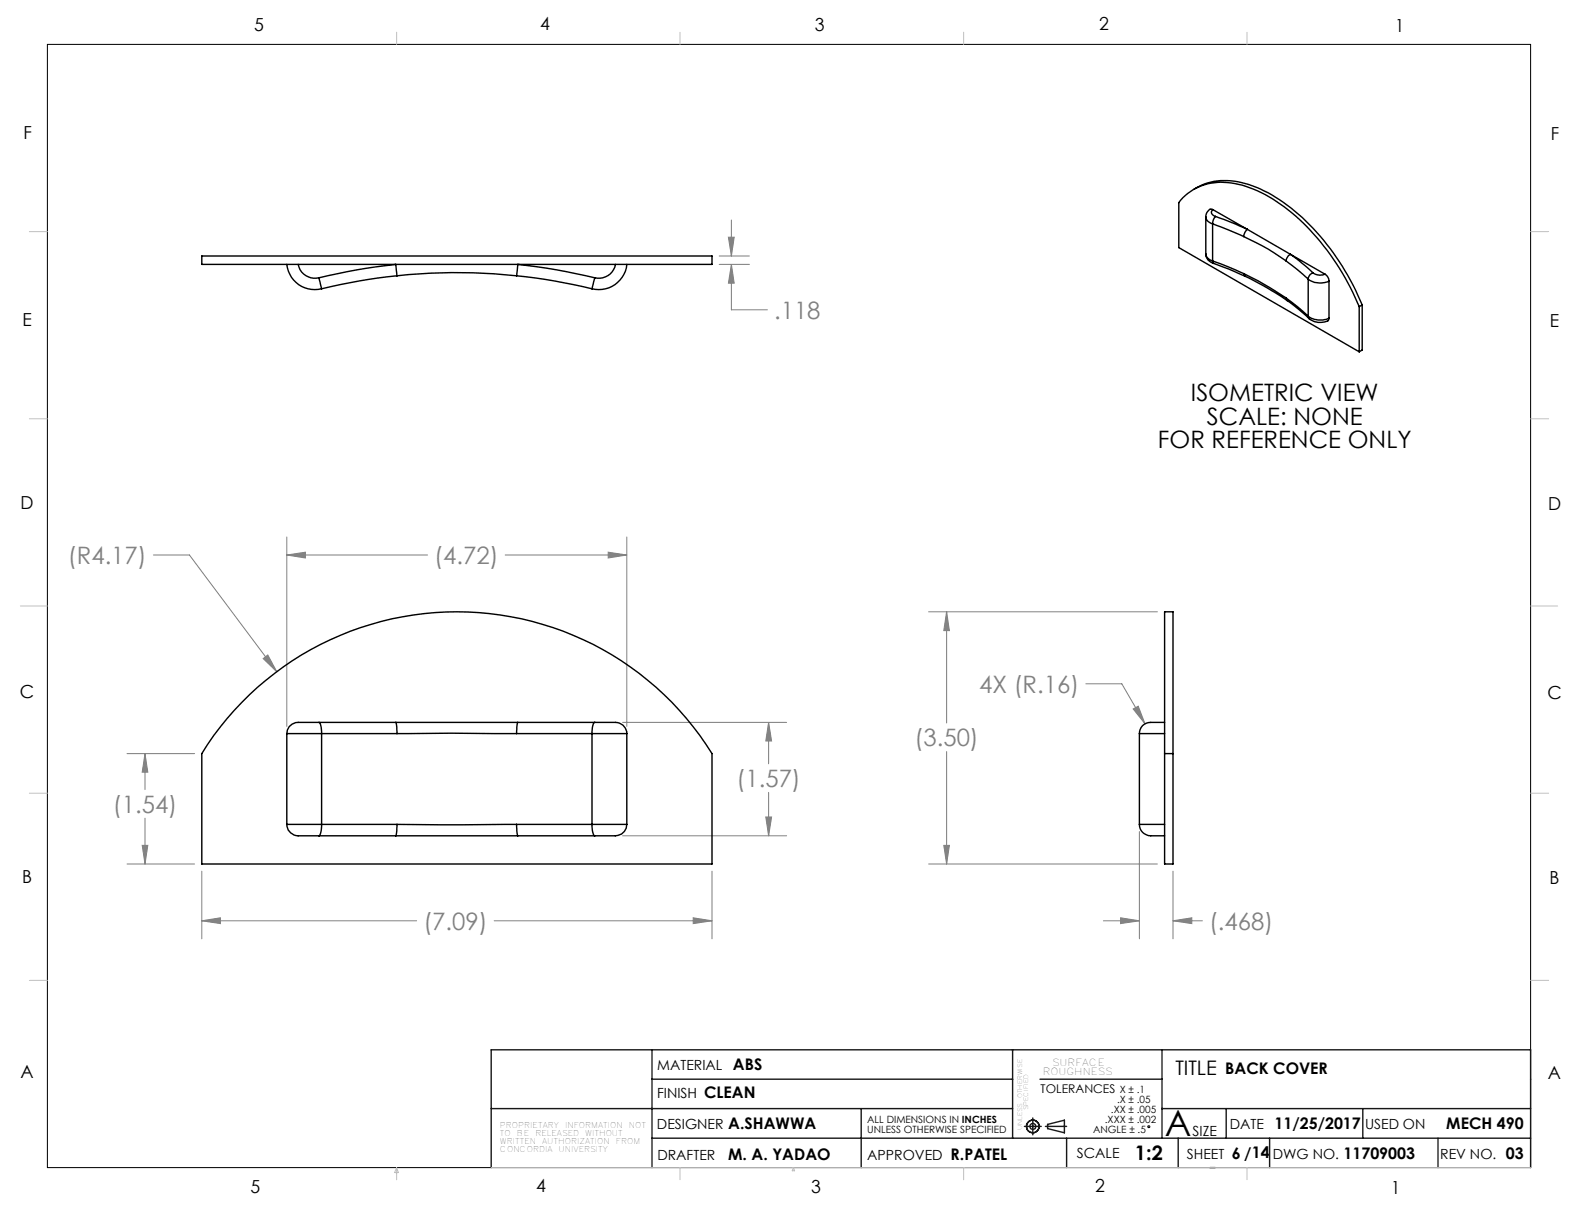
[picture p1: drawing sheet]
<svg xmlns="http://www.w3.org/2000/svg" width="279mm" height="216mm" viewBox="0 0 279 216" stroke-linecap="round" stroke-linejoin="round" font-family="sans-serif">
<g fill="none" stroke="#000" stroke-width=".18">
<path d="M8.4 7.8h261.6v198.2h-261.6z"/>
<circle cx="202.6" cy="198.7" r=".17"/>
</g>
<g fill="none" stroke="#191924" stroke-width=".25">
<path d="M86.6 195.5h92M115 185.2v20.8M115 190.4h63.6M151.9 195.5v10.5M178.6 185.2v15.6M180.7 198.7h3M182.2 197.2v3M183.4 190.4h21.6M184.4 198.7h3.7M184.8 198.3l2.9-.7v2.2l-2.9-.7zM205 185.2v15.6M205 195.5h65"/>
<path d="M216.3 195.5v5.3M240.4 195.5v5.3M86.6 206v-20.8h183.4v20.8M115 200.8h155M188.1 200.8v5.2M207.8 200.8v5.2M213.4 206h.9M223.9 200.8v5.2M253.6 200.8v5.2"/>
<circle cx="182.2" cy="198.7" r="1.11"/>
<circle cx="182.2" cy="198.7" r=".51"/>
</g>
<g fill="none" stroke="#808080" stroke-width=".18">
<path d="M129 38.8v6.4M126.9 46.6h5.3M126.9 45.2h5.3M128.5 41.8h1l-.5 3.4zM129 46.6l.5 3.4h-1zM129 46.6v8h6.4M27.1 97.9h6.3l15.4 20.6M50.6 97.9l3.3-.5v1zM50.6 94.7v33.4M50.6 97.9h24.8M89.1 97.9h21.5M107.3 97.4l3.3 .5-3.3 .5z"/>
<path d="M110.6 94.7v33.4M46.4 116.2l.8-.7 1.6 3zM163.8 107.9h40.4M167 107.9l.5 3.3h-1zM167 107.9v19.6M22.4 132.9h11.9M25.6 132.9l.5 3.3h-1zM25.6 132.9v6.4M109.8 127.4h28.9M135.6 127.4l.5 3.3h-1zM135.6 127.4v7.3M135.6 139.8v7.6"/>
<path d="M167 132.6v19.8M191.5 120.6h6.4l4.1 7.1M199.9 125.1l.9-.5 1.2 3.1zM22.4 152.4h11.9M25.1 149.1h1l-.5 3.3zM25.6 144.3v8.1M35.6 153.7v11.9M109.8 147.4h28.9M125.6 153.7v11.9M135.1 144.1h1l-.5 3.3zM163.8 152.4h40.4M166.5 149.1h1l-.5 3.3z"/>
<path d="M201 146.7v18.9M206.9 153.7v11.9M35.6 162.4l3.3-.5v1zM35.6 162.4h37.9M87.2 162.4h38.4M122.3 161.9l3.3 .5-3.3 .5zM194.6 162.4h6.4M197.7 161.9l3.3 .5-3.3 .5zM206.9 162.4l3.3-.5v1zM206.9 162.4h5.2"/>
</g>
<g fill="none" stroke="#c0c0c0" stroke-width=".18">
<path d="M70 5.7v2.1M119.9 5.7v2.1M170 5.7v2.1M220 5.7v2.1M5.2 40.9h3.2M270 40.9h3.2M5.2 73.9h3.2M270 73.9h3.2M3.6 106.9h4.8M270 106.9h4.7M5.2 139.9h3.2M270 139.9h3.2"/>
<path d="M5.2 172.9h3.2M270 172.9h3.2M70 206v2.1M70 206l.3 .8h-.7zM86.6 206h183.4M119.9 206v2.1M139.9 206l.3 .5h-.5zM170 206v2.1M220 206v2.1"/>
</g>
<path d="M35.6 162.4l3.3-.5v1zM122.3 161.9l3.3 .5-3.3 .5zM25.1 149.1h1l-.5 3.3zM25.6 132.9l.5 3.3h-1zM50.6 97.9l3.3-.5v1zM107.3 97.4l3.3 .5-3.3 .5zM135.1 144.1h1l-.5 3.3zM135.6 127.4l.5 3.3h-1zM46.4 116.2l2.4 2.3-1.6-3zM129 46.6l.5 3.4h-1zM128.5 41.8h1l-.5 3.4zM166.5 149.1h1l-.5 3.3zM167 107.9l.5 3.3h-1zM206.9 162.4l3.3-.5v1zM197.7 161.9l3.3 .5-3.3 .5zM199.9 125.1l2.1 2.6-1.2-3.1z" fill="#808080"/>
<g fill="none" stroke="#000" stroke-width=".25">
<path d="M210.6 33.4a11.2 11.2 0 0 1 10.4-.6 31 31 0 0 1 13 10.3 45.8 45.8 0 0 1 6.3 10.7M212.7 38.3a1.42 1.42 0 0 0 1.2 1.2M212.7 38.3v6.5M213.9 39.5l5.5 2.2M213.9 39.5v6.5M213.9 37a.86 .86 0 0 0-1.1 .7l-.1 .6M213.9 37a.69 .69 0 0 0-.2 .7 .69 .69 0 0 0 .7 .5M213.9 37l6.1 3.5M214.4 38.2l5.6 2.3M214.4 38.2l-.4 .7-.1 .6M35.6 45.2h90v1.4h-90zM50.6 46.6a4.9 4.9 0 0 0 6.1 4.3"/>
<path d="M52.6 46.6a3 3 0 0 0 3.7 2.4M56.3 49l.4 1.9M70 48.6l-.2-2a102 102 0 0 0-13.5 2.4M70 48.6a97 97 0 0 0-13.3 2.3M70 48.6a98 98 0 0 1 21.1 0M91.1 48.6l.2-2a103.9 103.9 0 0 1 13.6 2.4M91.1 48.6a97 97 0 0 1 13.3 2.3M104.9 49l-.5 1.9M108.5 46.6a2.96 2.96 0 0 1-3.6 2.4M110.6 46.6a4.9 4.9 0 0 1-6.2 4.3M212.7 44.8a1.79 1.79 0 0 0 1.4 1.7M212.7 44.8a1.49 1.49 0 0 0 1.2 1.2"/>
<path d="M213.9 46l5.5 2.3M213.9 46l.2 .5M214.1 46.5l5.5 2.2M219.4 41.7l4.3 2.2 3.2 2.1M219.4 48.3l2.6 1.3 4.9 3M219.4 48.3l.2 .4M219.6 48.7l.3 .2a54.2 54.2 0 0 1 7.1 4.1M220 40.5a1.68 1.68 0 0 0-.6 1.2M220 40.5l13.7 7.9M226.9 46a1.35 1.35 0 0 1 .7-1.1l4 3.2M226.9 46l3.9 3.2M226.9 52.6l3.9 3.2"/>
<path d="M226.9 52.6l.1 .4M227 53l2 1.5 1.9 1.7M230.8 49.2a3.7 3.7 0 0 0 3.6 .4M230.8 55.8a3.6 3.6 0 0 0 3.6 .3M230.8 55.8l.1 .4M230.8 49.2v6.6M230.9 56.2a3.2 3.2 0 0 0 3.3 .4M231.6 48.1a2.19 2.19 0 0 0 2.1 .3M231.6 48.1a1.33 1.33 0 0 0-.8 1.1M233.7 48.4l.5 .5 .2 .7M234.4 56.1l-.2 .5M234.4 49.6v6.5"/>
<path d="M239.7 54.1a42.1 42.1 0 0 0-13.9-18.1 17.2 17.2 0 0 0-11.7-3.8 8.8 8.8 0 0 0-6.2 3.5v8l31.8 18.4M239.7 54.1v8M240.3 53.8l-.6 .3M240.3 53.8v7.9l-.6 .4M44 122.5a53 53 0 0 1 81.6 10.4v19.5h-90v-19.5a51.7 51.7 0 0 1 8.4-10.4zM50.6 129.4h6.1M50.6 129.4v16M56.3 127.4h-3.1a2.15 2.15 0 0 0-2.6 2M56.3 127.4a2.53 2.53 0 0 1 .4 2M56.3 127.4h13.5M56.7 129.4h13.3M56.7 129.4v16"/>
<path d="M69.8 127.4l.2 2M69.8 127.4h21.5M70 129.4h21.1M91.1 129.4h13.3M91.3 127.4h13.6M91.3 127.4l-.2 2M104.4 129.4h6.2M104.4 129.4v16M104.9 127.4h2.3a4.2 4.2 0 0 1 2.7 .5l.4 .5 .3 1M104.9 127.4a2.3 2.3 0 0 0-.5 2M110.6 129.4v16M201 129.4h4.4"/>
<path d="M201 129.4v16M205.4 127.4h-1.3a3.7 3.7 0 0 0-2.6 .6 2.07 2.07 0 0 0-.5 1.4M205.4 132.9v-25h1.5v25M205.4 132.9v19.5h1.5v-19.5M205.4 132.9h1.5M50.6 145.4h6.1M50.6 145.4a2.37 2.37 0 0 0 3 2h2.7M56.3 147.4h13.5M56.7 145.4a2.73 2.73 0 0 1-.4 2M56.7 145.4h13.3M69.8 147.4h21.5M70 145.4l-.2 2"/>
<path d="M70 145.4h21.1M91.1 145.4h13.3M91.1 145.4l.2 2M91.3 147.4h13.6M104.4 145.4h6.2M104.4 145.4a2.47 2.47 0 0 0 .5 2M110.6 145.4a2.23 2.23 0 0 1-2.7 2h-3M201 145.4a2.24 2.24 0 0 0 2.7 2h1.7M201 145.4h4.4"/>
</g>
<text font-size="6.3" x="205.5" y="200.4">A</text>
<g font-size="4.2" fill="#808080">
<text x="136.5" y="56.2">.118</text>
<text x="12" y="99.5">(R4.17)</text>
<text x="76.6" y="99.5">(4.72)</text>
<text x="172.7" y="122.2">4X (R.16)</text>
<text x="161.3" y="131.6">(3.50)</text>
<text x="19.9" y="143.4">(1.54)</text>
<text x="129.9" y="138.8">(1.57)</text>
<text x="74.7" y="164">(7.09)</text>
<text x="213.3" y="164">(.468)</text>
</g>
<g font-size="4.2">
<text x="210.1" y="70.7">ISOMETRIC VIEW</text>
<text x="212.9" y="74.9">SCALE: NONE</text>
<text x="204.2" y="79.1">FOR REFERENCE ONLY</text>
</g>
<g font-size="3.5">
<text x="207.3" y="189.5">TITLE</text>
<text x="200.2" y="204.7">1:2</text>
</g>
<g font-size="3.2">
<text x="44.8" y="5.4">5</text>
<text x="95.3" y="5.3">4</text>
<text x="143.7" y="5.4">3</text>
<text x="193.9" y="5.4">2</text>
<text x="246.1" y="5.7">1</text>
<text x="4.1" y="24.5">F</text>
<text x="273.5" y="24.7">F</text>
<text x="4" y="57.5">E</text>
<text x="273.4" y="57.6">E</text>
<text x="3.6" y="89.8">D</text>
<text x="273.1" y="90">D</text>
<text x="3.5" y="123.1">C</text>
<text x="272.9" y="123.3">C</text>
<text x="3.9" y="155.7">B</text>
<text x="273.3" y="155.9">B</text>
<text x="3.6" y="190.2">A</text>
<text x="273" y="190.3">A</text>
<text x="44.2" y="210.4">5</text>
<text x="94.6" y="210.3">4</text>
<text x="143.1" y="210.4">3</text>
<text x="193.2" y="210.3">2</text>
<text x="245.4" y="210.6">1</text>
</g>
<g font-size="2.8">
<text x="129.3" y="188.7">ABS</text>
<text x="216.1" y="189.5">BACK COVER</text>
<text x="124.2" y="193.6">CLEAN</text>
<text x="128.5" y="199.2">A.SHAWWA</text>
<text x="224.8" y="199.2">11/25/2017</text>
<text x="255.1" y="199.2">MECH 490</text>
<text x="128.5" y="204.5">M. A. YADAO</text>
<text x="167.7" y="204.5">R.PATEL</text>
<text x="217.3" y="204.4">6 /14</text>
<text x="237" y="204.4">11709003</text>
<text x="265.6" y="204.4">03</text>
</g>
<g font-size="2.5">
<text x="115.9" y="188.7">MATERIAL</text>
<text x="115.9" y="193.6">FINISH</text>
<text x="115.9" y="199.2">DESIGNER</text>
<text x="210.4" y="200.4">SIZE</text>
<text x="216.9" y="199.2">DATE</text>
<text x="240.8" y="199.2">USED ON</text>
<text x="115.9" y="204.5">DRAFTER</text>
<text x="153" y="204.5">APPROVED</text>
<text x="189.9" y="204.3">SCALE</text>
<text x="209.4" y="204.4">SHEET</text>
<text x="224.5" y="204.4">DWG NO.</text>
<text x="254" y="204.4">REV NO.</text>
</g>
<text font-size="2.1" x="183.6" y="192.8">TOLERANCES</text>
<g font-size="1.8">
<text x="196" y="196.4">.XX ± .005</text>
<text x="197" y="194.6">.X ± .05</text>
<text x="197.5" y="192.8">X ± .1</text>
<text x="153" y="198">ALL DIMENSIONS IN INCHES</text>
<text x="153" y="199.8">UNLESS OTHERWISE SPECIFIED</text>
<text x="192.8" y="199.9">ANGLE ± .5</text>
<text x="194.9" y="198.1">.XXX ± .002</text>
</g>
<g font-size="1.7">
<text x="183.9" y="189.6">ROUGHNESS</text>
<text x="185.6" y="187.9">SURFACE</text>
</g>
<g font-size="1.4">
<text x="88.2" y="199">PROPRIETARY</text>
<text x="88.2" y="200.4">TO</text>
<text x="88.2" y="201.8">WRITTEN</text>
<text x="88.2" y="203.2">CONCORDIA</text>
<text x="91.2" y="200.4">BE</text>
<text x="94.4" y="200.4">RELEASED</text>
<text x="95.6" y="201.8">AUTHORIZATION</text>
<text x="98.5" y="203.2">UNIVERSITY</text>
<text x="99.7" y="199">INFORMATION</text>
<text x="103.2" y="200.4">WITHOUT</text>
<text x="108.6" y="201.8">FROM</text>
<text x="110.9" y="199">NOT</text>
</g>
<g font-size="1.1">
<text x="180.3" y="193.7" transform="rotate(-90 180.3 193.7)">OTHERWISE</text>
<text x="181.4" y="195.8" transform="rotate(-90 181.4 195.8)">SPECIFIED</text>
<text x="180.3" y="199.3" transform="rotate(-90 180.3 199.3)">UNLESS</text>
</g>
</svg>
